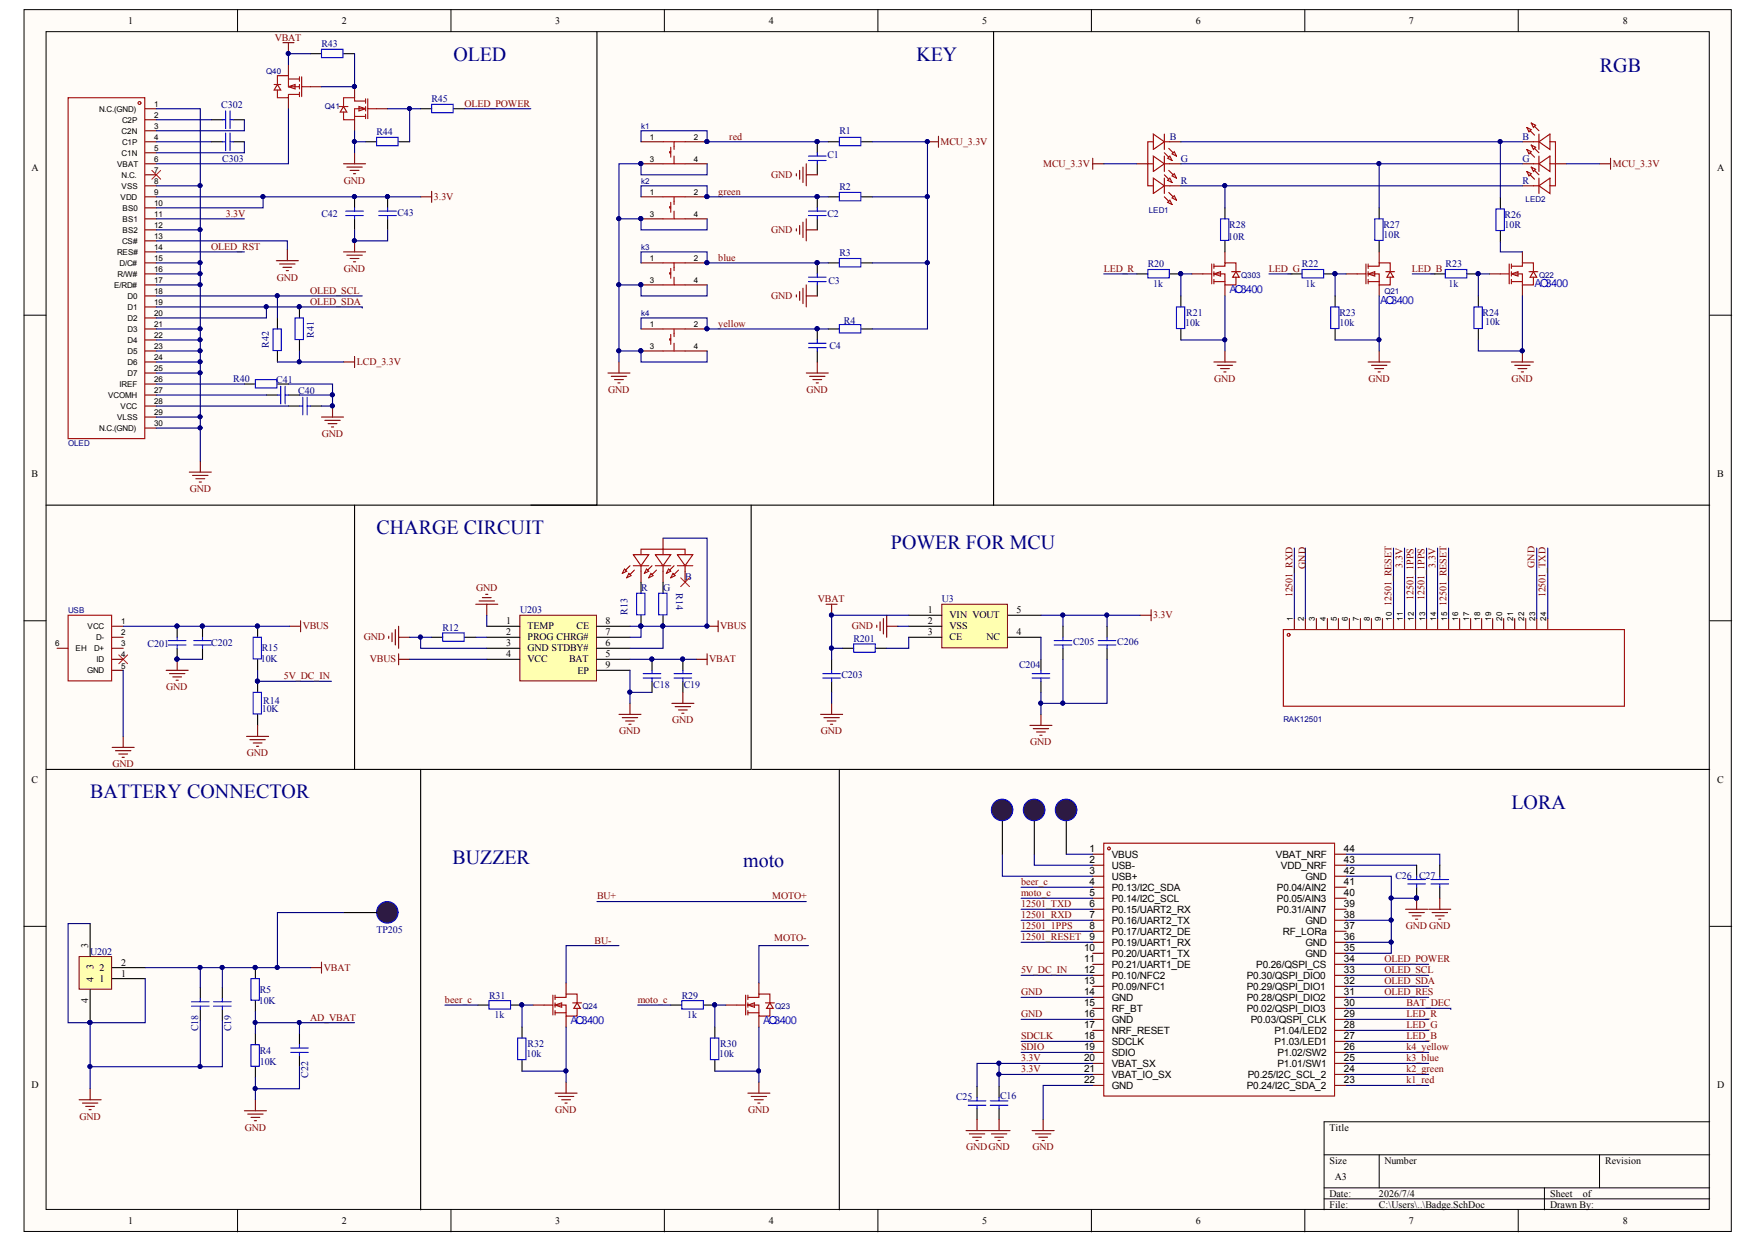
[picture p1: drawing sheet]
# Altium schematic sheet Badge.SchDoc
size A3

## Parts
(Parts that share a designator on the sheet are numbered #1, #2 ... from top to bottom, then left to right.)
?#1  TP201  (value not drawn)
?#2  TP201  (value not drawn)
?#3  TP201  (value not drawn)
C1  Cap  [RAD-0.3]  (value not drawn)
C2  Cap  [RAD-0.3]  (value not drawn)
C3  Cap  [RAD-0.3]  (value not drawn)
C4  Cap  [RAD-0.3]  (value not drawn)
C16  Cap  [RAD-0.3]  (value not drawn)
C18#1  Cap  [RAD-0.3]  (value not drawn)
C18#2  Cap  [RAD-0.3]  (value not drawn)
C19#1  Cap  [RAD-0.3]  (value not drawn)
C19#2  Cap  [RAD-0.3]  (value not drawn)
C22  Cap  [RAD-0.3]  (value not drawn)
C25  Cap  [RAD-0.3]  (value not drawn)
C26  Cap  [RAD-0.3]  (value not drawn)
C27  Cap  [RAD-0.3]  (value not drawn)
C40  Cap  [RAD-0.3]  (value not drawn)
C41  Cap  [RAD-0.3]  (value not drawn)
C42  Cap  [RAD-0.3]  (value not drawn)
C43  Cap  [RAD-0.3]  (value not drawn)
C201  Cap  [RAD-0.3]  (value not drawn)
C202  Cap  [RAD-0.3]  (value not drawn)
C203  Cap  [RAD-0.3]  (value not drawn)
C204  Cap  [RAD-0.3]  (value not drawn)
C205  Cap  [RAD-0.3]  (value not drawn)
C206  Cap  [RAD-0.3]  (value not drawn)
C302  Cap  [RAD-0.3]  (value not drawn)
C303  Cap  [RAD-0.3]  (value not drawn)
k1  TS-1002S-09026C  (value not drawn)
k2  TS-1002S-09026C  (value not drawn)
k3  TS-1002S-09026C  (value not drawn)
k4  TS-1002S-09026C  (value not drawn)
LED1  XL-3210RGBC-YG  (value not drawn)
LED2  XL-3210RGBC-YG  (value not drawn)
LED?  XL-3210RGBC-YG  (value not drawn)
OLED  N096-2864KSWEG01-H30  (value not drawn)
Q21  AO3400
Q22  AO3400
Q23  AO3400
Q24  AO3400
Q40  AO3407A  (value not drawn)
Q41  AO3400A  (value not drawn)
Q303  AO3400
R1  Res2  [AXIAL-0.4]  (value not drawn)
R2  Res2  [AXIAL-0.4]  (value not drawn)
R3  Res2  [AXIAL-0.4]  (value not drawn)
R4#1  Res2  [AXIAL-0.4]  (value not drawn)
R4#2  10K  [AXIAL-0.4]
R5  10K  [AXIAL-0.4]
R12  Res2  [AXIAL-0.4]  (value not drawn)
R13  Res2  [AXIAL-0.4]  (value not drawn)
R14#1  Res2  [AXIAL-0.4]  (value not drawn)
R14#2  10K  [AXIAL-0.4]
R15  10K  [AXIAL-0.4]
R20  1k  [AXIAL-0.4]
R21  10k  [AXIAL-0.4]
R22  1k  [AXIAL-0.4]
R23#1  1k  [AXIAL-0.4]
R23#2  10k  [AXIAL-0.4]
R24  10k  [AXIAL-0.4]
R26  10R  [AXIAL-0.4]
R27  10R  [AXIAL-0.4]
R28  10R  [AXIAL-0.4]
R29  1k  [AXIAL-0.4]
R30  10k  [AXIAL-0.4]
R31  1k  [AXIAL-0.4]
R32  10k  [AXIAL-0.4]
R40  Res2  [AXIAL-0.4]  (value not drawn)
R41  Res2  [AXIAL-0.4]  (value not drawn)
R42  Res2  [AXIAL-0.4]  (value not drawn)
R43  Res2  [AXIAL-0.4]  (value not drawn)
R44  Res2  [AXIAL-0.4]  (value not drawn)
R45  Res2  [AXIAL-0.4]  (value not drawn)
R201  Res2  [AXIAL-0.4]  (value not drawn)
RAK12501  N096-2864KSWEG01-H30  (value not drawn)
TP205  TP201  (value not drawn)
U3  U201  (value not drawn)
U202  U202  (value not drawn)
U203  Component_1  (value not drawn)
U?  RAK4630-9-SM-I  (value not drawn)
USB  MICRO 4P DIP  (value not drawn)

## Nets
3.3V: C16.2 C25.2 C42.2 C43.2 C205.2 C206.2 OLED.9(VDD) OLED.10(BS0) OLED.11(BS1) RAK12501.11 RAK12501.14 U3.5(VOUT) U?.20(VBAT_SX) U?.21(VBAT_IO_SX)
GND: C1.2 C2.2 C3.2 C4.2 C16.1 C18#1.2 C18#2.2 C19#1.2 C19#2.2 C22.2 C25.1 C26.1 C27.1 C40.1 C41.1 C42.1 C43.1 C201.2 C202.2 C203.1 C204.1 C205.1 C206.1 k1.3 k1.4 k2.3 k2.4 k3.3 k3.4 k4.3 k4.4 OLED.1(N.C.(GND)) OLED.8(VSS) OLED.12(BS2) OLED.13(CS#) OLED.15(D/C#) OLED.16(R/W#) OLED.17(E/RD#) OLED.21(D3) OLED.22(D4) OLED.23(D5) OLED.24(D6) OLED.25(D7) OLED.29(VLSS) OLED.30(N.C.(GND)) Q21.2(S) Q22.2(S) Q23.2(S) Q24.2(S) Q41.2(S) Q303.2(S) R4#2.1 R12.1 R14#2.1 R21.2 R23#2.2 R24.2 R30.2 R32.2 R40.1 R44.2 RAK12501.23 U3.2(VSS) U202.1 U202.3 U202.4 U203.1(TEMP) U203.3(GND) U203.9(EP) U?.14(GND) U?.16(GND) U?.22(GND) U?.35(GND) U?.36(GND) U?.38(GND) U?.42(GND) USB.5(GND)
LCD_3.3V: R41.2 R42.2
MCU_3.3V: LED1.3 LED2.3 R1.1 R2.1 R3.1 R4#1.1
VBAT: C18#1.1 C18#2.1 C19#1.1 C19#2.1 C203.2 Q40.2(S) R5.2 R43.1 R201.1 TP205.16(EP) U3.1(VIN) U202.2 U203.5(BAT)
VBUS: C201.1 C202.1 LED?.3 R13.1 R14#1.1 R15.2 U203.4(VCC) U203.6(STDBY#) U203.7(CHRG#) U203.8(CE) USB.1(VCC)
5V_DC_IN: R14#2.2 R15.1 U?.12(P0.10/NFC2)
12501_1PPS: RAK12501.12 RAK12501.13 U?.8(P0.17/UART2_DE)
12501_RESET: RAK12501.10 RAK12501.15 U?.9(P0.19/UART1_RX)
12501_RXD: RAK12501.1 U?.7(P0.16/UART2_TX)
12501_TXD: RAK12501.24 U?.6(P0.15/UART2_RX)
AD_VBAT: C22.1 R4#2.2 R5.1
BAT_DEC: U?.30(P0.02/QSPI_DIO3)
beer_c: R31.2 U?.4(P0.13/I2C_SDA)
blue: C3.1 k3.1 k3.2 R3.2
BU-: Q24.3(D)
green: C2.1 k2.1 k2.2 R2.2
k1_red: U?.23(P0.24/I2C_SDA_2)
k2_green: U?.24(P0.25/I2C_SCL_2)
k3_blue: U?.25(P1.01/SW1)
k4_yellow: U?.26(P1.02/SW2)
LED_B: R23#1.2 U?.27(P1.03/LED1)
LED_G: R22.2 U?.28(P1.04/LED2)
LED_R: R20.2 U?.29(P0.03/QSPI_CLK)
moto_c: R29.2 U?.5(P0.14/I2C_SCL)
OLED_POWER: R45.2 U?.34(P0.26/QSPI_CS)
OLED_RES: U?.31(P0.28/QSPI_DIO2)
OLED_RST: OLED.14(RES#)
OLED_SCL: OLED.18(D0) R42.1 U?.33(P0.30/QSPI_DIO0)
OLED_SDA: OLED.19(D1) OLED.20(D2) R41.1 U?.32(P0.29/QSPI_DIO1)
red: C1.1 k1.1 k1.2 R1.2
SDCLK: U?.18(SDCLK)
SDIO: U?.19(SDIO)
yellow: C4.1 k4.1 k4.2 R4#1.2
Net?#1_16: ?#1.16(EP) U?.3(USB+)
Net?#2_16: ?#2.16(EP) U?.2(USB-)
Net?#3_16: ?#3.16(EP) U?.1(VBUS)
NetC26_2: C26.2 U?.43(VDD_NRF)
NetC27_2: C27.2 U?.44(VBAT_NRF)
NetC40_2: C40.2 OLED.28(VCC)
NetC41_2: C41.2 OLED.27(VCOMH)
NetC204_2: C204.2 U3.4(NC)
NetC302_1: C302.1 OLED.2(C2P)
NetC302_2: C302.2 OLED.3(C2N)
NetC303_1: C303.1 OLED.4(C1P)
NetC303_2: C303.2 OLED.5(C1N)
NetLED1_1: LED1.1 LED2.1 R27.2
NetLED1_2: LED1.2 LED2.4 R28.1
NetLED1_4: LED1.4 LED2.2 R26.2
NetLED?_1: LED?.1 R14#1.2
NetLED?_2: LED?.2 R13.2
NetOLED_6: OLED.6(VBAT) Q40.3(D)
NetOLED_26: OLED.26(IREF) R40.2
NetQ21_1: Q21.1(G) R22.1 R23#2.1
NetQ21_3: Q21.3(D) R27.1
NetQ22_1: Q22.1(G) R23#1.1 R24.1
NetQ22_3: Q22.3(D) R26.1
NetQ23_1: Q23.1(G) R29.1 R30.1
NetQ24_1: Q24.1(G) R31.1 R32.1
NetQ40_1: Q40.1(G) Q41.3(D) R43.2
NetQ41_1: Q41.1(G) R44.1 R45.1
NetQ303_1: Q303.1(G) R20.1 R21.1
NetQ303_3: Q303.3(D) R28.2
NetR12_2: R12.2 U203.2(PROG)
NetR201_2: R201.2 U3.3(CE)

Not connected (* = marked no-connect by the designer): LED? 4*; OLED 7(N.C.)*; Q23 3(D); RAK12501 2 3 4 5 6 7 8 9 16 17 18 19 20 21 22; U? 10(P0.20/UART1_TX) 11(P0.21/UART1_DE) 13(P0.09/NFC1) 15(RF_BT) 17(NRF_RESET) 37(RF_LORa) 39(P0.31/AIN7) 40(P0.05/AIN3) 41(P0.04/AIN2); USB 2(D-) 3(D+) 4(ID)* 6(EH)

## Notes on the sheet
- OLED
- KEY
- RGB
- (near LED1) B
- (near LED2) B
- (near LED1) G
- (near LED1) R
- (near LED2) G
- (near LED2) R
- CHARGE CIRCUIT
- (near R13) R
- (near R14#1) G
- (near LED?) B
- POWER FOR MCU
- BATTERY CONNECTOR
- LORA
- BUZZER
- moto
- Labels drawn without touching a wire or pin: GND, MOTO-
